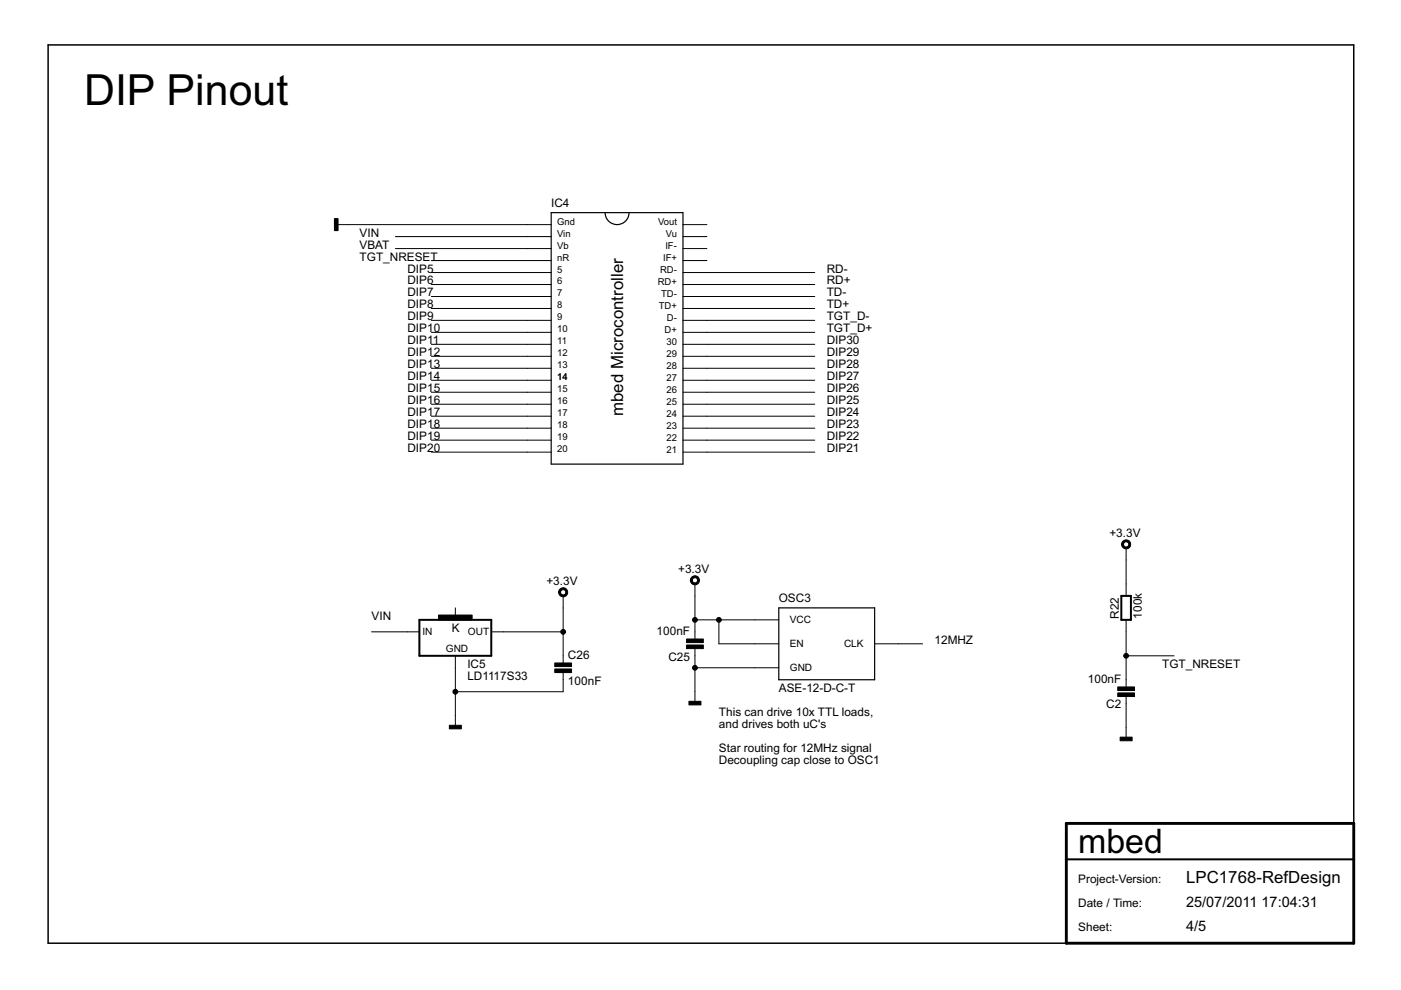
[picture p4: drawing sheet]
<svg xmlns="http://www.w3.org/2000/svg" width="297mm" height="210mm" viewBox="0 0 297 210" stroke-linecap="round" stroke-linejoin="round" font-family="sans-serif">
<g fill="#000" stroke="#000" stroke-width=".21">
<path d="M71.2 47.6h2.5zM111.8 47.6h5.1zM111.8 50.2h5.1zM111.8 52.7h5.1zM111.8 55.2h5.1zM111.8 57.8h5.1zM91.5 57.8h20.3zM73.7 47.6h38.1zM83.8 52.7h28zM83.8 50.2h28zM91.5 55.2h20.3zM144.8 57.8h5.1z"/>
<path d="M144.8 55.2h5.1zM144.8 52.7h5.1zM144.8 50.2h5.1zM144.8 47.6h5.1zM149.9 57.8h22.8zM111.8 60.3h5.1zM111.8 62.9h5.1zM111.8 65.4h5.1zM111.8 67.9h5.1zM111.8 70.5h5.1zM111.8 73h5.1zM111.8 75.5h5.1z"/>
<path d="M111.8 78.1h5.1zM91.5 65.4h20.3zM91.5 67.9h20.3zM91.5 70.5h20.3zM91.5 73h20.3zM91.5 75.5h20.3zM91.5 78.1h20.3zM91.5 60.3h20.3zM91.5 62.9h20.3zM144.8 78.1h5.1zM144.8 75.5h5.1zM144.8 73h5.1z"/>
<path d="M144.8 70.5h5.1zM144.8 67.9h5.1zM144.8 65.4h5.1zM144.8 62.9h5.1zM144.8 60.3h5.1zM149.9 78.1h22.8zM149.9 75.5h22.8zM149.9 73h22.8zM149.9 67.9h22.8zM149.9 70.5h22.8zM149.9 60.3h22.8zM149.9 62.9h22.8z"/>
<path d="M149.9 65.4h22.8zM111.8 80.6h5.1zM111.8 83.2h5.1zM111.8 85.7h5.1zM111.8 88.2h5.1zM111.8 90.8h5.1zM111.8 93.3h5.1zM111.8 95.9h5.1zM91.5 80.6h20.3zM91.5 83.2h20.3zM91.5 85.7h20.3zM91.5 88.2h20.3z"/>
<path d="M91.5 90.8h20.3zM91.5 93.3h20.3zM91.5 95.9h20.3zM144.8 95.9h5.1zM144.8 93.3h5.1zM144.8 90.8h5.1zM144.8 88.2h5.1zM144.8 85.7h5.1zM144.8 83.2h5.1zM144.8 80.6h5.1zM149.9 95.9h22.8zM149.9 93.3h22.8z"/>
<path d="M149.9 90.8h22.8zM149.9 88.2h22.8zM149.9 85.7h22.8zM149.9 83.2h22.8zM149.9 80.6h22.8zM238.8 116.2v2.5zM86.4 134h2.5zM78.8 134h7.6zM96.5 128.9v2.5zM104.2 134h2.5zM106.7 134h12.7zM119.4 139v1.6z"/>
<path d="M119.4 126.3v2.6zM119.4 134v5zM119.4 128.9v5.1zM147.3 137.5v1.5zM147.3 134v1.5zM147.3 123.8v2.5zM147.3 139v2.6zM147.3 126.3v5.1zM147.3 131.4v2.6zM147.3 131.4h5.1zM152.4 131.4v5.1zM160 136.5h5.1z"/>
<path d="M160 131.4h5.1zM152.4 131.4h7.6zM152.4 136.5h7.6zM185.4 136.5h5.1zM190.5 136.5h5.1zM238.8 131.4v2.6zM238.8 123.8v2.5zM238.8 118.7v5.1zM238.8 134v5zM238.8 139v5.1zM238.8 139h10.1zM96.5 139v2.6z"/>
<path d="M96.5 151.7v2.6zM96.5 141.6v5.1zM96.5 146.7h22.9zM96.5 146.7v5zM119.4 142.6v1.5zM119.4 144.1v2.6zM147.3 146.7v2.5zM147.3 141.6v5.1zM160 141.6h5.1zM147.3 141.6h12.7zM238.8 147.7v1.5zM238.8 144.1v1.5z"/>
<path d="M238.8 154.3v2.5zM238.8 149.2v5.1z"/>
<path d="M238 114.8a.96 .96 0 0 1 1.5 0 .96 .96 0 0 1-.4 1.5 .96 .96 0 0 1-1.3-.9h.4a.56 .56 0 0 1 .8-.4 .56 .56 0 0 1 .1 .9 .56 .56 0 0 1-.9-.3v-.2h-.4z" fill-rule="evenodd"/>
<path d="M118.6 125a.96 .96 0 0 1 1.6 0 .96 .96 0 0 1-.5 1.5 .96 .96 0 0 1-1.3-.9h.5a.56 .56 0 0 1 .8-.5 .56 .56 0 0 1 .1 .9 .56 .56 0 0 1-.9-.2v-.2h-.5z" fill-rule="evenodd"/>
<path d="M146.6 122.4a.97 .97 0 0 1 1.5 .1 .97 .97 0 0 1-.5 1.5 .97 .97 0 0 1-1.2-1h.4a.56 .56 0 0 1 .8-.4 .56 .56 0 0 1 .1 .9 .56 .56 0 0 1-.9-.3v-.2h-.4z" fill-rule="evenodd"/>
<circle cx="119.4" cy="134" r=".51"/>
<circle cx="147.3" cy="131.4" r=".51"/>
<circle cx="152.4" cy="131.4" r=".51"/>
<circle cx="238.8" cy="139" r=".51"/>
<circle cx="96.5" cy="146.7" r=".51"/>
<circle cx="147.3" cy="141.6" r=".51"/>
</g>
<path d="M70.9 46.4h.8v2.5h-.8zM93 130.4h7.1v1h-7.1zM145.6 136.8h3.5v.7h-3.5zM145.6 135.5h3.5v.7h-3.5zM95.3 153.8h2.5v.7h-2.5zM117.6 140.6h3.6v.7h-3.6zM117.6 141.8h3.6v.8h-3.6zM146.1 148.7h2.5v.8h-2.5zM237 146.9h3.5v.8h-3.5zM237 145.6h3.5v.8h-3.5zM237.5 156.3h2.5v.8h-2.5z" fill="#000" stroke="#000" stroke-width=".21"/>
<path d="M10.2 9.5h276.8zM287 9.5v165.1zM10.2 9.5v190.5zM10.2 200h215.9z" fill="#000" stroke="#000" stroke-width=".32"/>
<path d="M226.1 174.6h60.9zM287 174.6v7.6zM226.1 182.2v17.8zM226.1 174.6v7.6zM287 182.2v17.8zM226.1 200h60.9z" fill="#000" stroke="#000" stroke-width=".61"/>
<path d="M88.9 139h15.3zM88.9 131.4v7.6zM104.2 131.4v7.6zM88.9 131.4h15.3zM237.7 126.3v5.1zM237.7 126.3h2.1zM239.8 126.3v5.1zM237.7 131.4h2.1zM226.1 182.2h60.9z" fill="#000" stroke="#000" stroke-width=".42"/>
<path d="M116.9 45.1v53.3zM116.9 45.1h11.4zM128.3 45.1h5.1zM133.4 45.1h11.4zM116.9 98.4h27.9zM144.8 45.1v53.3zM165.1 128.9v15.2zM165.1 128.9h20.3zM165.1 144.1h20.3zM185.4 128.9v15.2z" fill="#000" stroke="#000" stroke-width=".25"/>
<path d="M128.3 45.1a2.54 2.54 0 0 0 2.5 2.5 2.54 2.54 0 0 0 2.6-2.5" fill="none" stroke="#000" stroke-width=".25"/>
<text font-size="10.2" x="17.8" y="22.2">DIP Pinout</text>
<text font-size="8" x="228.6" y="180.9">mbed</text>
<g font-size="4">
<text x="132.1" y="88.2" transform="rotate(-90 132.1 88.2)">mbed Microcontroller</text>
<text x="251.5" y="187.3">LPC1768-RefDesign</text>
</g>
<g font-size="3.4">
<text x="251.5" y="192.4">25/07/2011</text>
<text x="251.5" y="197.4">4/5</text>
<text x="267.5" y="192.4">17:04:31</text>
</g>
<g font-size="2.8">
<text x="116.9" y="43.8">IC4</text>
<text x="76.2" y="52.7">VBAT</text>
<text x="76.2" y="50.2">VIN</text>
<text x="76.2" y="55.2">TGT_NRESET</text>
<text x="86.4" y="57.8">DIP5</text>
<text x="175.3" y="57.8">RD-</text>
<text x="86.4" y="65.4">DIP8</text>
<text x="86.4" y="60.3">DIP6</text>
<text x="86.4" y="62.9">DIP7</text>
<text x="175.3" y="60.3">RD+</text>
<text x="175.3" y="62.9">TD-</text>
<text x="175.3" y="65.4">TD+</text>
<text x="86.4" y="67.9">DIP9</text>
<text x="86.4" y="70.5">DIP10</text>
<text x="175.3" y="67.9">TGT_D-</text>
<text x="175.3" y="70.5">TGT_D+</text>
<text x="86.4" y="73">DIP11</text>
<text x="86.4" y="75.6">DIP12</text>
<text x="175.3" y="75.6">DIP29</text>
<text x="175.3" y="73">DIP30</text>
<text x="86.4" y="78.1">DIP13</text>
<text x="86.4" y="80.6">DIP14</text>
<text x="86.4" y="83.2">DIP15</text>
<text x="175.3" y="83.2">DIP26</text>
<text x="175.3" y="80.6">DIP27</text>
<text x="175.3" y="78.1">DIP28</text>
<text x="86.4" y="85.7">DIP16</text>
<text x="86.4" y="88.2">DIP17</text>
<text x="175.3" y="88.2">DIP24</text>
<text x="175.3" y="85.7">DIP25</text>
<text x="86.4" y="90.8">DIP18</text>
<text x="86.4" y="93.3">DIP19</text>
<text x="86.4" y="95.9">DIP20</text>
<text x="175.3" y="95.9">DIP21</text>
<text x="175.3" y="93.3">DIP22</text>
<text x="175.3" y="90.8">DIP23</text>
<text x="235.2" y="113.9">+3.3V</text>
<text x="115.9" y="124.1">+3.3V</text>
<text x="143.8" y="121.5">+3.3V</text>
<text x="78.8" y="131.4">VIN</text>
<text x="165.1" y="127.6">OSC3</text>
<text x="237.2" y="131.2" transform="rotate(-90 237.2 131.2)">R22</text>
<text x="242.1" y="131.2" transform="rotate(-90 242.1 131.2)">100k</text>
<text x="95.8" y="134">K</text>
<text x="139.2" y="134.7">100nF</text>
<text x="198.1" y="136.5">12MHZ</text>
<text x="99.1" y="141.6">IC5</text>
<text x="120.4" y="139.8">C26</text>
<text x="141.7" y="140.1">C25</text>
<text x="246.4" y="141.6">TGT_NRESET</text>
<text x="99.1" y="144.1">LD1117S33</text>
<text x="120.4" y="145.1">100nF</text>
<text x="165.1" y="146.7">ASE-12-D-C-T</text>
<text x="230.6" y="144.9">100nF</text>
<text x="152.4" y="151.7">This can drive 10x TTL loads,</text>
<text x="152.4" y="154.3">and drives both uC's</text>
<text x="234.6" y="150.2">C2</text>
<text x="152.4" y="159.4">Star routing for 12MHz signal</text>
<text x="152.4" y="161.9">Decoupling cap close to OSC1</text>
<text x="228.6" y="187.3">Project-Version:</text>
<text x="228.6" y="192.4">Date / Time:</text>
<text x="228.6" y="197.4">Sheet:</text>
</g>
<g font-size="2.4">
<text x="89.6" y="134.6">IN</text>
<text x="99.2" y="134.6">OUT</text>
<text x="167.5" y="137.3">EN</text>
<text x="167.5" y="132.2">VCC</text>
<text x="179" y="137.3">CLK</text>
<text x="94.5" y="138.3">GND</text>
<text x="167.5" y="142.3">GND</text>
</g>
<g font-size="2.2">
<text x="118.1" y="47.6">Gnd</text>
<text x="139.5" y="47.8">Vout</text>
<text x="118.1" y="50.2">Vin</text>
<text x="118.1" y="52.7">Vb</text>
<text x="141.1" y="52.8">IF-</text>
<text x="141.2" y="50.3">Vu</text>
<text x="118.1" y="55.2">nR</text>
<text x="118.1" y="57.8">5</text>
<text x="139.9" y="57.9">RD-</text>
<text x="140.6" y="55.4">IF+</text>
<text x="118.1" y="60.3">6</text>
<text x="118.1" y="62.9">7</text>
<text x="118.1" y="65.4">8</text>
<text x="139.4" y="60.5">RD+</text>
<text x="139.7" y="65.5">TD+</text>
<text x="140.1" y="63">TD-</text>
<text x="118.1" y="67.9">9</text>
<text x="118.1" y="70.5">10</text>
<text x="140.9" y="70.6">D+</text>
<text x="141.4" y="68.1">D-</text>
<text x="118.1" y="73">11</text>
<text x="118.1" y="75.6">12</text>
<text x="141.3" y="75.7">29</text>
<text x="141.3" y="73.2">30</text>
<text x="118.1" y="78.1">13</text>
<text x="118.1" y="80.6">14</text>
<text x="118.1" y="83.2">15</text>
<text x="141.3" y="83.3">26</text>
<text x="141.3" y="80.8">27</text>
<text x="141.3" y="78.2">28</text>
<text x="118.1" y="85.7">16</text>
<text x="118.1" y="88.2">17</text>
<text x="141.3" y="88.4">24</text>
<text x="141.3" y="85.9">25</text>
<text x="118.1" y="90.8">18</text>
<text x="118.1" y="93.3">19</text>
<text x="118.1" y="95.9">20</text>
<text x="141.3" y="93.5">22</text>
<text x="141.3" y="90.9">23</text>
<text x="141.3" y="96">21</text>
</g>
</svg>
